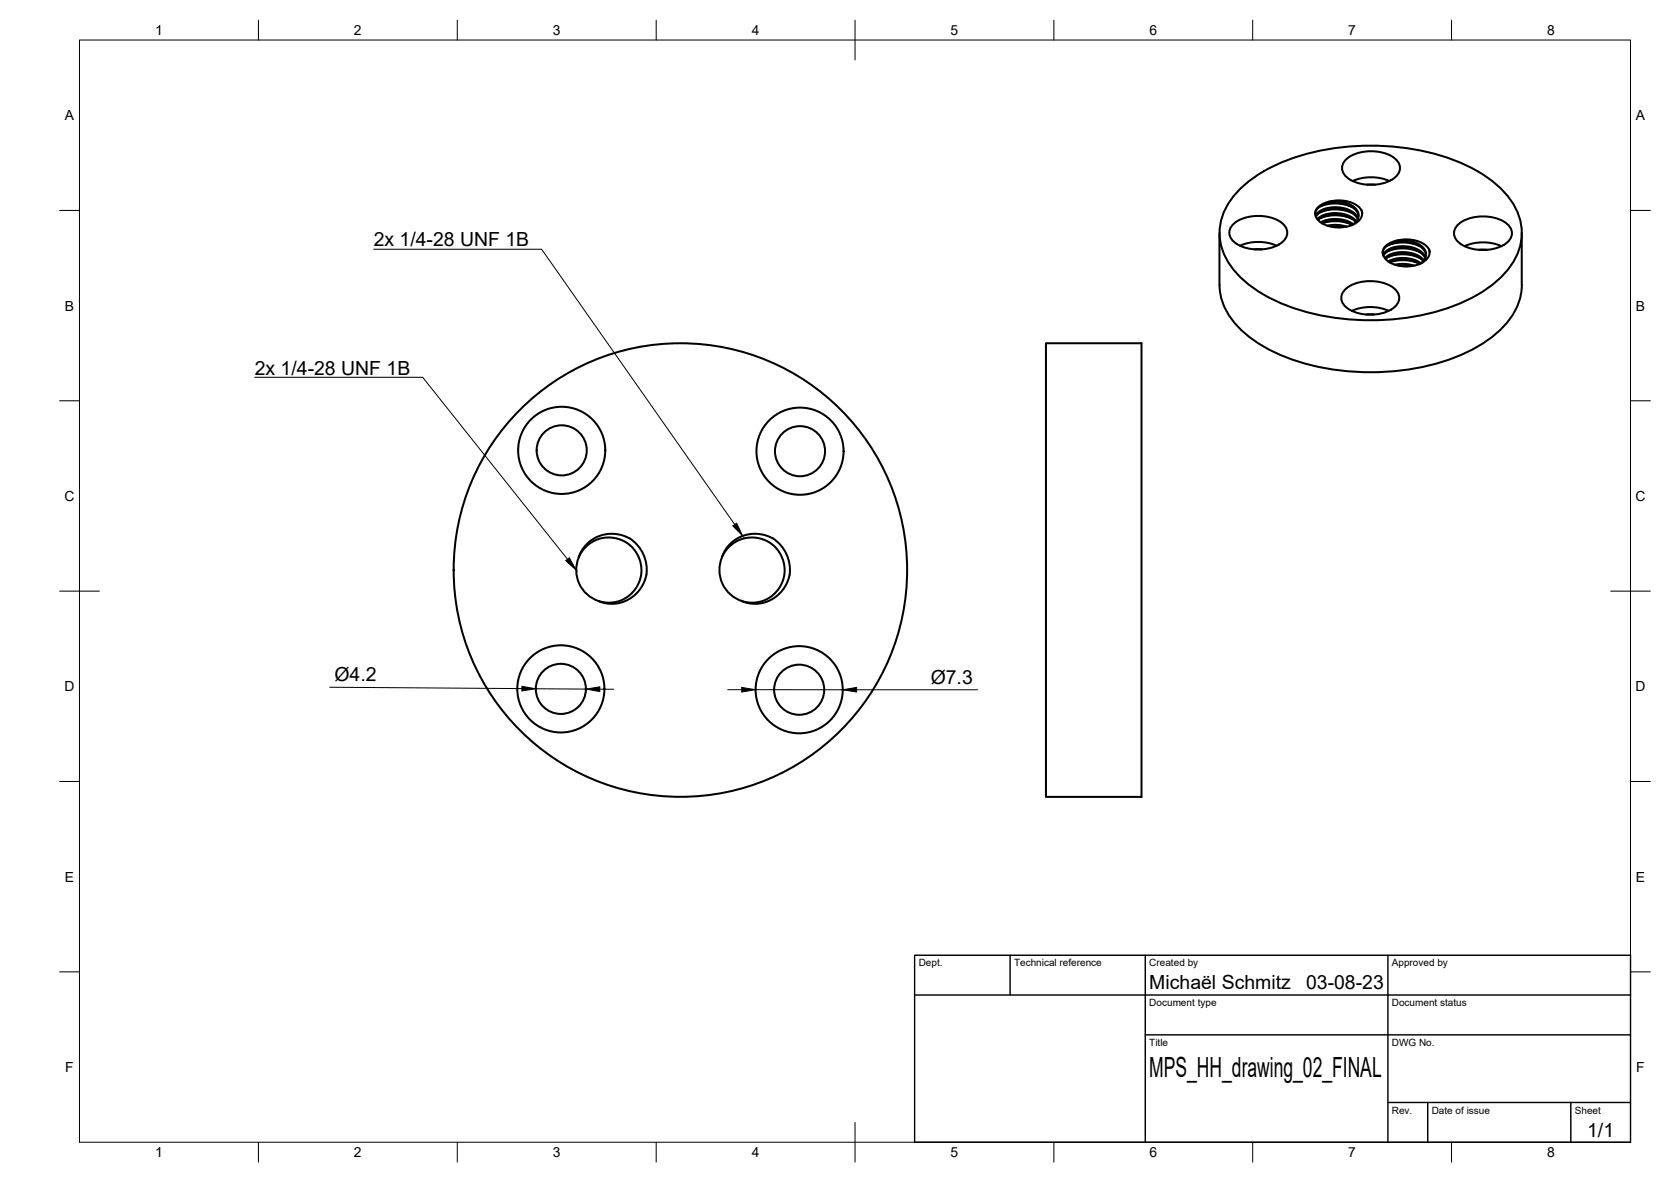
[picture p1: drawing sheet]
<svg xmlns="http://www.w3.org/2000/svg" width="420mm" height="297mm" viewBox="0 0 420 297" stroke-linecap="round" stroke-linejoin="round" font-family="sans-serif">
<!-- layer: Visible -->
<g fill="none" stroke="#000" stroke-width=".51">
<path d="M306.6 58.6v13a16.1 16.1 0 0 0 6.2 11.9 43.9 43.9 0 0 0 23.5 9.5 58.1 58.1 0 0 0 35.2-5.9 22.5 22.5 0 0 0 10.2-10.7l.8-3.2 .2-1.6-.1-13M309.9 56.6a10.2 10.2 0 0 1 9.9-1.8 4.8 4.8 0 0 1 3.9 3.7 4.1 4.1 0 0 1-3 3.4 11.2 11.2 0 0 1-10.2-1 2.86 2.86 0 0 1-.6-4.3zM312.3 47a43.3 43.3 0 0 1 23.5-9.8 59.9 59.9 0 0 1 33.7 4.8 24.5 24.5 0 0 1 11.9 11 14 14 0 0 1-3 15.7 38.6 38.6 0 0 1-20.1 10.3 60.9 60.9 0 0 1-38.5-3.9 24.5 24.5 0 0 1-11.9-11 14 14 0 0 1 3-15.7zM330.7 53.7l.3-1 1.2-.9 1.6-.6 2.5-.2 1.9 .3 1.9 .9 1.1 1.1 .4 1M330.8 54.3l.7-1 1.3-.8 1.7-.4h1.5l2 .2 1.5 .6 1.1 .8 .9 1.1M330.9 54.5l.6-.8 1.4-.8 1.4-.3 2-.1 2 .3 1.4 .6 1.1 .8 .6 .8M331.2 55l.9-.6 1.3-.6 3-.2 1.6 .2 1.4 .5 1.7 1.3M331.3 55.1l1.2 1.1 2.2 .8 2.8 .1 2.5-.6-1.7-.7-1.9-.4-2.1 .1-1.9 .6M331.4 55.3l.7-.6 1.3-.5 2.9-.3 2.5 .5 1.2 .7 .9 .7M332 54.8l1.7-.5 2.4-.2 1.8 .2 1.9 .6M332 53.3l1.7-.5 2.6-.2 1.9 .3 1.6 .6M332 51.9l1.8-.6 2.5-.2 1.9 .3 1.6 .6"/>
<path d="M332.1 55.9l1.8-.7 2.4-.2 2 .4 2 .9M332.4 56.1l1.9-.4 2-.1 1.6 .2 1.9 .6M333.8 56.7l2.5-.2 2.3 .4M334.1 50.7l2.9-.3 2.8 .5 1.2 .6 .9 .7 .5 .8 .1 .7M334.1 50.7l2-.1 2 .3 1.7 .7 1.1 .9 .6 .9 .1 1-.5 1.2-1.2 1M334.1 50.7a3.7 3.7 0 0 0-3.4 3.1l.6 1.3M334.7 57l1.7-.1 1.3 .2M335.4 57.1h1.6M338.2 40.3a10.2 10.2 0 0 1 10-1.8 4.8 4.8 0 0 1 3.8 3.7 4.1 4.1 0 0 1-2.9 3.4 11.2 11.2 0 0 1-10.3-.9 2.86 2.86 0 0 1-.6-4.4zM340.1 45.5a11.6 11.6 0 0 1 9.2 0M342.4 52.9a2.76 2.76 0 0 1-1.6 3.2l-.8 .4M343.7 46.4h2"/>
<path d="M366.4 56.7a10.2 10.2 0 0 1 9.9-1.8 4.8 4.8 0 0 1 3.9 3.7 4.1 4.1 0 0 1-3 3.4 11.2 11.2 0 0 1-10.2-.9 2.86 2.86 0 0 1-.6-4.4zM311.8 61.7a11.6 11.6 0 0 1 9.2 0M315.4 62.7h2M338 73a10.2 10.2 0 0 1 10-1.9 4.8 4.8 0 0 1 3.8 3.8 4.1 4.1 0 0 1-2.9 3.4 11.2 11.2 0 0 1-10.3-1 2.86 2.86 0 0 1-.6-4.3zM339.9 78.1a11.6 11.6 0 0 1 9.2 0M343.5 79h2M347.7 63.5l.3-1 1.1-.9 1.6-.6 2.6-.2 1.9 .3 1.9 .9 1.1 1.1 .4 1M347.7 64.1l.7-.9 1.4-.9 1.7-.4h1.8l1.7 .2 1.5 .6 1.3 1 .7 1M347.8 64.3l.8-.9 1.3-.7 1.6-.4h1.8l1.9 .3 1.4 .6 1.2 .8 .6 .8M348.2 64.8l.9-.6 1.3-.6 2.9-.2 1.7 .2 1.3 .5 1.7 1.3M348.3 64.9l1.4 1.2 2 .7 2.7 .1 2.6-.6M348.4 65.1l.6-.5 1.4-.6 2.9-.3 2.6 .6 1.2 .6 .8 .7"/>
<path d="M349 64.6l1.5-.5 2.6-.2 2.2 .3 1.5 .5M349 63.1l2.1-.6 2.1-.1 2 .3 1.6 .6M349 61.7l1.6-.6 2.6-.2 2 .3 1.6 .6M349 65.7l1.9-.7 2.4-.2 2 .4 2 .9M349.4 65.9l1.7-.6 2.2-.1 1.9 .4 1.8 .7M349.4 65.9l1.9-.4 1.9-.1 1.7 .2 1.9 .6M350.7 66.5l2.6-.2 2.3 .4M351 60.5l2.2-.3 2.5 .2 2.3 .9 .8 .7 .5 .7M351 60.5l2.1-.1 2 .3 1.7 .7 1 .7 .7 1.2 .1 .9-.5 1.2-1.2 1M351 60.5a3.7 3.7 0 0 0-3.3 3.1l.6 1.3M351.7 66.8l1.6-.1 1.3 .2M352.4 66.9h1.5"/>
<path d="M359.3 62.7l.2 .8M359.3 62.7a2.76 2.76 0 0 1-1.5 3.2l-.8 .4M368.3 61.9a11.6 11.6 0 0 1 9.2 0M371.9 62.8h2M263 86.3h24v114h-24zM145.5 140.1a8.9 8.9 0 0 1 12.8-4.8 9.5 9.5 0 0 1 4.2 9.2M145.5 140.1l1.1-1.9 1.7-1.6 2.3-1.2 2.2-.3 2.5 .3 2.1 .9 1.5 1.2 1.5 2.2 .7 2.1 .1 2.4-.5 2.1-1.5 2.4-1.8 1.5-2.3 1-2.3 .3-2.2-.4M145.5 140.1a8.2 8.2 0 0 0 5.1 11M162.5 144.5a8.8 8.8 0 0 1-11.9 6.6M181.5 140.1a8.2 8.2 0 0 0 5.1 11M198.5 144.5a8.9 8.9 0 0 1-11.9 6.6M198.6 144.5a8.9 8.9 0 0 0-4-9 8.9 8.9 0 0 0-9.8 .2 8.7 8.7 0 0 0-3.3 4.4l1.3-2.1 1.7-1.5 2.2-1.1 2.1-.3 2.5 .3 2.1 .9 1.7 1.3 1.3 2.1 .7 2 .2 2.5-.6 2.1-1.4 2.3-1.9 1.6-2.3 1-2.3 .3-2.2-.4"/>
<circle cx="141.2" cy="113.2" r="11"/>
<circle cx="141.2" cy="113.2" r="6.3"/>
<circle cx="201.2" cy="113.4" r="11"/>
<circle cx="201.2" cy="113.4" r="6.3"/>
<circle cx="171.1" cy="143.3" r="57"/>
<circle cx="141" cy="173.1" r="11"/>
<circle cx="141" cy="173.1" r="6.3"/>
<circle cx="200.9" cy="173.3" r="11"/>
<circle cx="200.9" cy="173.3" r="6.3"/>
</g>
<!-- layer: BORDER -->
<g fill="none" stroke="#000" stroke-width=".25">
<path d="M20 10.1h390v276.9h-390zM65 5.1v5M115 5.1v5M165 5.1v5M215 5.1v10M265 5.1v5M315 5.1v5M365 5.1v5M15 52.9h5M410 52.9h5M15 100.7h5M410 100.7h5"/>
<path d="M15 148.6h10M405 148.6h10M15 196.4h5M410 196.4h5M15 244.2h5M410 244.2h5M65 287v5M115 287v5M165 287v5M215 282.1v9.9M265 287v5M315 287v5"/>
<path d="M365 287v5"/>
</g>
<!-- layer: TITLEBLOCK -->
<path d="M230 240.1h180v46.9h-180zM230 250h180M254 240.1v9.9M288 240.1v46.9M349 240.1v46.9M288 260.1h122M349 277.1h61M359 277.1v9.9M395 277.1v9.9" fill="none" stroke="#000" stroke-width=".36"/>
<!-- layer: Hole Notes -->
<path d="M184.3 132.2l.9-.7 1.6 3.2zM142.2 140.9l1-.7 1.7 3.1z" fill="#000" stroke="#000" stroke-width=".25"/>
<path d="M94 62.6h42.2l48.5 69.2M64.1 94.8h42.2l36.4 45.7" fill="none" stroke="#000" stroke-width=".25"/>
<!-- layer: FD_Dimensions -->
<path d="M82.9 172.7l48.3 .3M134.7 173.1l12.6 .1M150.8 173.2h3.5M183 173.3h3.5M190 173.3h21.9M215.4 173.3h30.4" fill="none" stroke="#000" stroke-width=".25"/>
<path d="M131.2 172.5l3.5 .6-3.5 .5zM147.3 173.2l3.5-.6v1.2zM186.5 172.7l3.5 .6-3.5 .6zM211.9 173.3l3.5-.6v1.2z" fill="#000" stroke="#000" stroke-width=".25"/>
<text font-size="7" x="289" y="270.6">MPS_HH_drawing_02_FINAL</text>
<g font-size="4.9">
<text x="94" y="61.9">2x 1/4-28 UNF 1B</text>
<text x="64.1" y="94.1">2x 1/4-28 UNF 1B</text>
<text x="84.1" y="171.2">Ø4.2</text>
<text x="234" y="171.8">Ø7.3</text>
<text x="289" y="248.5">Michaël Schmitz</text>
<text x="328.4" y="248.5">03-08-23</text>
<text x="399.1" y="285.7">1/1</text>
</g>
<g font-size="3.5">
<text x="39" y="8.8">1</text>
<text x="89" y="8.8">2</text>
<text x="139" y="8.8">3</text>
<text x="189" y="8.8">4</text>
<text x="239" y="8.8">5</text>
<text x="289" y="8.8">6</text>
<text x="339" y="8.8">7</text>
<text x="389" y="8.8">8</text>
<text x="16.3" y="30.2">A</text>
<text x="411.3" y="30.2">A</text>
<text x="16.3" y="78">B</text>
<text x="411.3" y="78">B</text>
<text x="16.2" y="125.9">C</text>
<text x="411.2" y="125.9">C</text>
<text x="16.2" y="173.7">D</text>
<text x="411.2" y="173.7">D</text>
<text x="16.3" y="221.6">E</text>
<text x="411.3" y="221.6">E</text>
<text x="16.4" y="269.4">F</text>
<text x="411.4" y="269.4">F</text>
<text x="39" y="290.8">1</text>
<text x="89" y="290.8">2</text>
<text x="139" y="290.8">3</text>
<text x="189" y="290.8">4</text>
<text x="239" y="290.8">5</text>
<text x="289" y="290.8">6</text>
<text x="339" y="290.8">7</text>
<text x="389" y="290.8">8</text>
</g>
<g font-size="2.5">
<text x="231" y="242.9">Dept.</text>
<text x="255" y="242.9">Technical reference</text>
<text x="289" y="242.9">Created by</text>
<text x="350" y="242.9">Approved by</text>
<text x="289" y="252.8">Document type</text>
<text x="350" y="252.8">Document status</text>
<text x="289" y="262.9">Title</text>
<text x="350" y="262.9">DWG No.</text>
<text x="350" y="279.9">Rev.</text>
<text x="360" y="279.9">Date of issue</text>
<text x="396" y="279.9">Sheet</text>
</g>
</svg>
